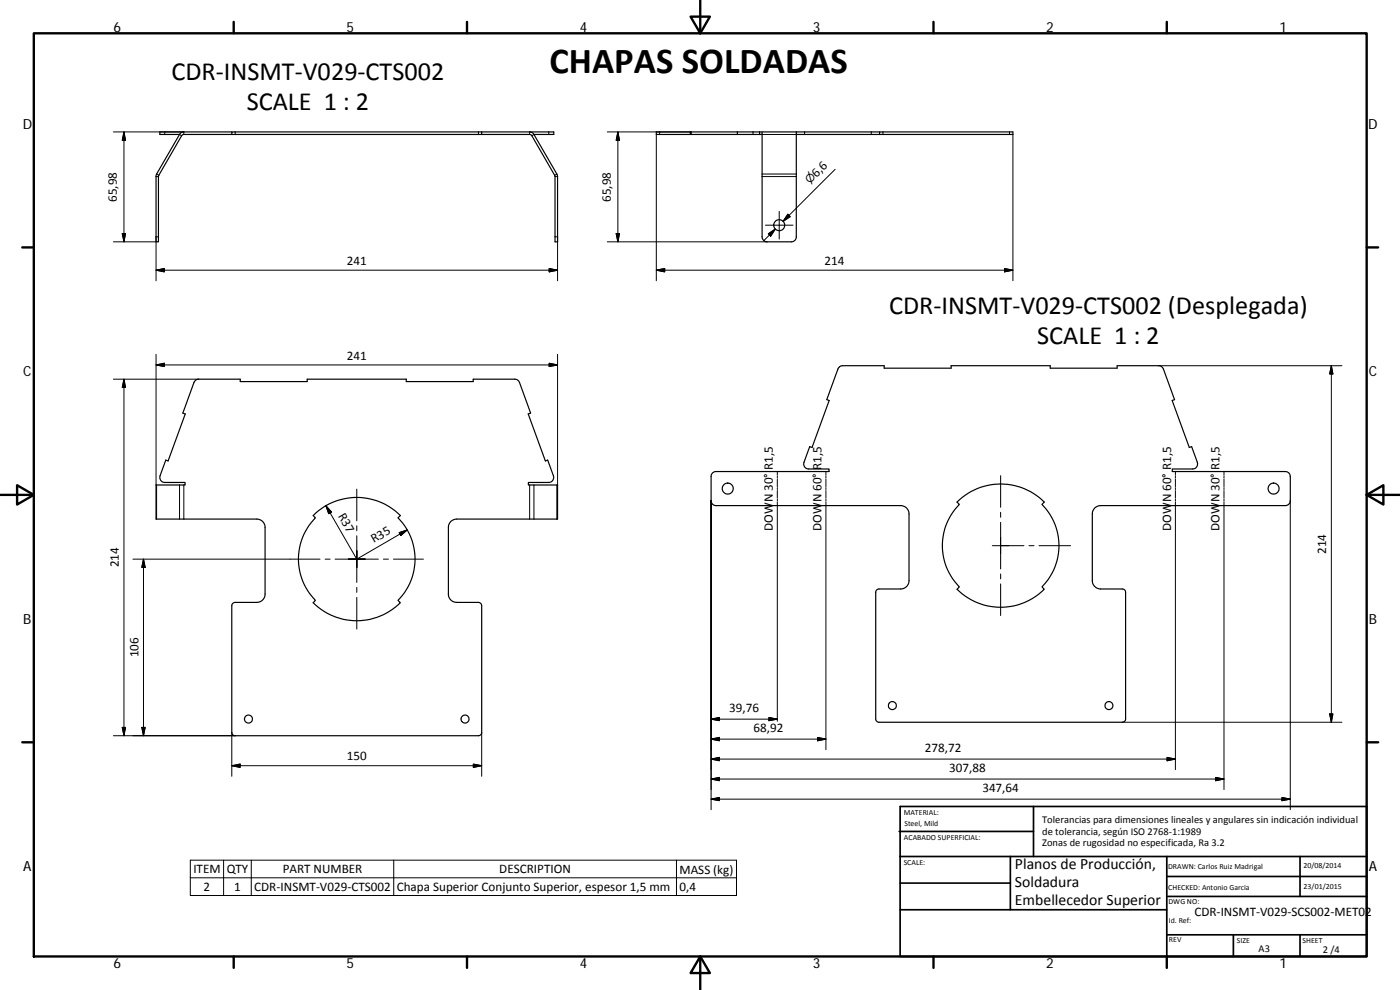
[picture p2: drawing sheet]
<svg xmlns="http://www.w3.org/2000/svg" width="420mm" height="297mm" viewBox="0 0 420 297" stroke-linecap="round" stroke-linejoin="round" font-family="sans-serif">
<g fill="none" stroke="#000" stroke-width=".36">
<path d="M55.2 39.6l-.8 .2-.5 .5M69.6 39.6h-21.6v.7h5.9M144.6 39.6h21.6v.7h-6M144.6 39.6h-75v.7M144.6 39.6v.7M159 39.6l.7 .2 .5 .5M207.2 39.6v.7M207.4 39.6v.7M221.3 39.6v.7M228 39.6h-31v.7h31M228 39.6h11M228 39.6v.7"/>
<path d="M228.7 39.6v.7M239 39.6v.7M239 39.6h25M264 39.6h40v.7h-40zM53.9 40.3l-7.1 12.4v19.9h.8v-19.8l6.9-12.1 .7-.4h14.4M69.6 40.3h75M144.6 40.3h14.4l.6 .4 6.9 12.1 .1 19.8h.7v-19.9l-7.1-12.4M228 40.3h.7M228.7 40.3v30.8a1.52 1.52 0 0 0 1.5 1.5h7.3a1.45 1.45 0 0 0 1.5-1.5v-30.8M239 40.3h25M58.7 114.1l1-.3h12.4v.7h20.1v-.7h29.7v.7h20.1v-.7h13l.9 .9 3.3 9.3-.7 .2 5.2 14.1 .7-.3 1.7 4.7a1.51 1.51 0 0 1-1.4 2.1h-6.1v.7h8.7v10.2h-30.2a2.48 2.48 0 0 0-2.5 2.6v19.9a2.48 2.48 0 0 0 2.5 2.5h6.5l.6 .3 .3 .5 .1 38.3-.3 .6-.5 .3h-73.2l-.7-.2-.3-.7v-38.3l.7-.7 6.8-.1a2.48 2.48 0 0 0 2.5-2.5v-19.9a2.48 2.48 0 0 0-2.5-2.6h-30.3v-10.2h8.8v-.7h-6.1a1.51 1.51 0 0 1-1.5-2.1l1.8-4.7 .7 .3 5.1-14.1-.7-.2 3.3-9.3zM94 154.7a18.4 18.4 0 0 1 26.2 0l-.8 .7a17.5 17.5 0 0 1 0 24.7l.8 .7a18.5 18.5 0 0 1-26.2 0l.7-.7a17.6 17.6 0 0 1 0-24.7z"/>
<path d="M213.8 141.9l1.1-.4h33.9v-.8h-6.1a1.51 1.51 0 0 1-1.4-2l1.7-4.7 .7 .3 5.1-14.1-.7-.3 3.6-9.6 1.2-.6h12.5v.8h20v-.8h29.8v.8h20.1v-.8l12.9 .1 1 .9 3.3 9.2-.7 .3 5.1 14.1 .7-.3 1.7 4.7a1.51 1.51 0 0 1-1.4 2h-6.1v.8h33.9a1.48 1.48 0 0 1 1.5 1.5v7.2a1.48 1.48 0 0 1-1.5 1.5h-55.4a2.48 2.48 0 0 0-2.5 2.5v20a2.48 2.48 0 0 0 2.5 2.5h6.7l.6 .4 .2 .4v38.2l-.4 .8-.6 .2h-73.2l-.6-.4-.2-.6v-38.2l.4-.6 .6-.2h6.5a2.52 2.52 0 0 0 2.5-2.5v-20a2.48 2.48 0 0 0-2.5-2.5h-55.4a1.45 1.45 0 0 1-1.5-1.5v-7.2zM287.2 150.6a18.4 18.4 0 0 1 26.2 0l-.7 .8a17.5 17.5 0 0 1 0 24.7l.7 .7a18.5 18.5 0 0 1-26.2 0l.7-.7a17.5 17.5 0 0 1 0-24.7z"/>
<circle cx="233.9" cy="67.6" r="1.65"/>
<circle cx="218.4" cy="146.6" r="1.65"/>
<circle cx="382.2" cy="146.6" r="1.64"/>
<circle cx="74.6" cy="215.8" r="1.2"/>
<circle cx="139.6" cy="215.7" r="1.19"/>
<circle cx="267.8" cy="211.7" r="1.21"/>
<circle cx="332.8" cy="211.7" r="1.2"/>
</g>
<g fill="none" stroke="#000" stroke-width=".3">
<path d="M34 39.6h21.2v.7M37.2 39.6l.5 2.5h-1zM37.2 39.6v33M49.5 39.6v.7M70.6 39.6v.7M143.6 39.6v.7M159 39.6v.7M164.7 39.6v.7M182.3 39.6h25.1M185.4 39.6v33M185.4 39.6l.5 2.5h-1zM198 39.6v.7"/>
<path d="M226 39.6v.7M241.5 39.6v.7M261.5 39.6v.7M265 39.6v.7M303 39.6v.7M46.8 53h.8M47 52.2l.7 .4M53.9 40.3l.6 .4M160.2 40.3l-.6 .4M166.6 53h.7M167.1 52.2l-.6 .4M197 40.3v43.9"/>
<path d="M228.7 53h10.3M228.7 40.3h10.3M228.7 52.2h10.3M250.6 50.8l-15.6 15.6 1.8-1.8M304 40.3v43.9M34 72.6h12.8M36.7 70.1h1l-.5 2.5zM47.6 71.1h-.8v13.1M166.6 71.1h.7v13.1M182.3 72.6h47.9M184.9 70.1h1l-.5 2.5zM229.7 67.6h8.3"/>
<path d="M230.6 70.1l2.1-1.4-1.4 2.2zM232.7 68.7l-3.5 3.6M233.9 63.4v8.3M236.4 64.3l.8 .7-2.2 1.4zM46.8 81.1l2.5-.5v1zM46.8 81.1h120.5M164.8 80.6l2.5 .5-2.5 .5zM197 81.1l2.5-.5v1zM197 81.1h107M301.5 80.6l2.5 .5-2.5 .5zM34 113.8h25.7M37.2 113.8l.5 2.4h-1z"/>
<path d="M37.2 113.8v106.9M46.8 109.5h120.5M46.8 109.5l2.5-.5v1zM46.8 106.3v39.2M164.8 109l2.5 .5-2.5 .5zM167.3 106.3v39.2M347.7 109.7h55M399.6 109.7v107M399.6 109.7l.4 2.5h-1zM47 145.5v10.2M53.9 145.5v10.2M55.2 145.5v10.2"/>
<path d="M97.8 151.7l9.3 16.1 15.1-8.8M97.8 151.7l1.7 1.9-.9 .5zM107.1 146.7v9.6M107.1 157.8v1.5M119.8 159.8l2.4-.8-1.9 1.7zM159 145.5v10.2M160.2 145.5v10.2M167.1 145.5v10.2M213.4 150.2v92.8M233.3 141.5v1.1M233.3 142.9v.5M233.3 143.7v2.3"/>
<path d="M233.3 146.3v.6M233.3 147.2v2.3M233.3 149.7v.6M233.3 150.6v65.8M247.9 141.5v1.1M247.9 142.9v.5M247.9 143.7v2.3M247.9 146.3v.6M247.9 147.2v2.3M247.9 149.7v.6M247.9 150.6v74.3M300.3 142.7v9.5"/>
<path d="M300.3 153.7v1.5M300.3 156.7v14M352.8 141.5v1.1M352.8 142.9v.5M352.8 143.7v2.3M352.8 146.3v.6M352.8 147.2v2.3M352.8 149.7v.6M352.8 150.6v80.3M367.3 141.5v1.1M367.3 142.9v.5M367.3 143.7v2.3"/>
<path d="M367.3 146.3v.6M367.3 147.2v2.3M367.3 149.7v.6M367.3 150.6v86.3M387.2 150.2v92.8M39.9 167.8h56.1M43.1 167.8v52.9M43.1 167.8l.5 2.4h-1zM97.6 167.8h1.5M100.6 167.8h12.9M107.1 160.7v14.1M107.1 176.2v1.5"/>
<path d="M107.1 179.2v9.5M115.1 167.8h1.5M118.1 167.8h9M297.8 163.7h9.5M300.3 172.2v1.5M300.3 175.2v9.5M308.8 163.7h1.5M311.8 163.7h9.5M36.7 218.2h1l-.5 2.5zM42.6 218.2h1l-.5 2.5zM69.6 219.8v13.1M144.6 219.8v13.1"/>
<path d="M213.4 215.8l2.5-.5v.9zM213.4 215.8h19.9M230.8 215.3l2.5 .5-2.5 .4zM336.8 216.7h65.9M399 214.2h1l-.4 2.5zM34 220.7h36.6M69.6 229.7l2.5-.4v1zM69.6 229.7h75M142.1 229.3l2.5 .4-2.5 .6zM213.4 221.8l2.5-.5v1zM213.4 227.8l2.5-.6v1.1zM213.4 233.7l2.5-.4v1z"/>
<path d="M213.4 239.8l2.5-.5v.9zM213.4 221.8h34.5M213.4 227.8h139.4M213.4 233.7h153.9M213.4 239.8h173.8M245.4 221.3l2.5 .5-2.5 .5zM350.3 227.2l2.5 .6-2.5 .5zM364.8 233.3l2.5 .4-2.5 .6zM384.7 239.3l2.5 .5-2.5 .4zM57.1 258.1h163.9v10.6h-163.9zM67.1 258.1v10.6M75.4 258.1v10.6"/>
<path d="M118.2 258.1v10.6M203 258.1v10.6M57.1 263.4h163.9"/>
</g>
<g fill="none" stroke="#000" stroke-width=".71">
<path d="M10.1 10h400.1v277h-400.1zM70.1 6.6v3.4M140.2 6.6v3.4M207.3 5h5.8l-2.9 5zM210.2 0v10M280.2 6.6v3.4M350.2 6.6v3.4M6.7 74.2h3.4M410.2 74.2h3.4M.2 148.5h9.9M5.1 145.6l5 2.9-5 2.9zM410.2 148.5l5-2.9v5.8z"/>
<path d="M410.2 148.5h9.9M6.7 222.7h3.4M410.2 222.7h3.4M70.1 287v3.4M140.2 287v3.4M210.2 287l2.9 5h-5.8zM210.2 287v10M280.2 287v3.4M350.2 287v3.4"/>
</g>
<g fill="none" stroke="#000" stroke-width=".51">
<path d="M269.8 249.5h40.4M270.1 257h140.1M270.1 242h140.1v45h-140.1zM303.2 257v16M310.2 242v15M350.2 257v30M390.2 257v12M270.1 273h80.1M270.1 265h33.1M350.2 269h60M350.2 263h60M350.2 280.5h60"/>
<path d="M370.2 280.5v6.5M390.2 280.5v6.5"/>
</g>
<g fill="#000" stroke="#000" stroke-width=".3">
<path d="M37.2 39.6l.5 2.5h-1zM185.4 39.6l.5 2.5h-1zM36.7 70.1h1l-.5 2.5zM184.9 70.1h1l-.5 2.5zM230.6 70.1l2.1-1.4-1.4 2.2zM236.4 64.3l.8 .7-2.2 1.4zM46.8 81.1l2.5-.5v1zM164.8 80.6l2.5 .5-2.5 .5zM197 81.1l2.5-.5v1zM301.5 80.6l2.5 .5-2.5 .5zM37.2 113.8l.5 2.4h-1zM46.8 109.5l2.5-.5v1z"/>
<path d="M164.8 109l2.5 .5-2.5 .5zM399.6 109.7l.4 2.5h-1zM97.8 151.7l1.7 1.9-.9 .5zM43.1 167.8l.5 2.4h-1zM119.8 159.8l2.4-.8-1.9 1.7zM36.7 218.2h1l-.5 2.5zM42.6 218.2h1l-.5 2.5zM213.4 215.8l2.5-.5v.9zM230.8 215.3l2.5 .5-2.5 .4zM399 214.2h1l-.4 2.5zM69.6 229.7l2.5-.4v1zM142.1 229.3l2.5 .4-2.5 .6z"/>
<path d="M213.4 221.8l2.5-.5v1zM213.4 227.8l2.5-.6v1.1zM213.4 233.7l2.5-.4v1zM213.4 239.8l2.5-.5v.9zM245.4 221.3l2.5 .5-2.5 .5zM350.3 227.2l2.5 .6-2.5 .5zM364.8 233.3l2.5 .4-2.5 .6zM384.7 239.3l2.5 .5-2.5 .4z"/>
</g>
<text font-size="11" x="164.9" y="22">CHAPAS SOLDADAS</text>
<g font-size="7.9">
<text x="51.5" y="23.9">CDR‐INSMT‐V029‐CTS002</text>
<text x="74.1" y="32.9">SCALE 1 : 2</text>
<text x="266.8" y="94.3">CDR‐INSMT‐V029‐CTS002 (Desplegada)</text>
<text x="311.2" y="103.3">SCALE 1 : 2</text>
</g>
<g font-size="4.7">
<text x="304.6" y="260.8">Planos de Producción,</text>
<text x="304.6" y="266.2">Soldadura</text>
<text x="304.6" y="271.6">Embellecedor Superior</text>
</g>
<g font-size="4.2">
<text x="34" y="9.6">6</text>
<text x="104" y="9.6">5</text>
<text x="174" y="9.6">4</text>
<text x="244" y="9.6">3</text>
<text x="314" y="9.6">2</text>
<text x="384" y="9.6">1</text>
<text x="6.8" y="38.7">D</text>
<text x="410.6" y="38.7">D</text>
<text x="7" y="112.9">C</text>
<text x="410.8" y="112.9">C</text>
<text x="7" y="187.1">B</text>
<text x="410.8" y="187.1">B</text>
<text x="7" y="261.3">A</text>
<text x="410.8" y="261.3">A</text>
<text x="34" y="290.4">6</text>
<text x="104" y="290.4">5</text>
<text x="174" y="290.4">4</text>
<text x="244" y="290.4">3</text>
<text x="314" y="290.4">2</text>
<text x="384" y="290.4">1</text>
</g>
<g font-size="3.9">
<text x="245.1" y="53.3" transform="rotate(-45 245.1 53.3)">6,6</text>
<text x="35.1" y="60.6" transform="rotate(-90 35.1 60.6)">65,98</text>
<text x="183.4" y="60.6" transform="rotate(-90 183.4 60.6)">65,98</text>
<text x="104.1" y="79.5">241</text>
<text x="247.5" y="79.5">214</text>
<text x="104.1" y="108">241</text>
<text x="232" y="141.1" transform="rotate(-90 232 141.1)">R1,5</text>
<text x="246.5" y="141.1" transform="rotate(-90 246.5 141.1)">R1,5</text>
<text x="366" y="141.1" transform="rotate(-90 366 141.1)">R1,5</text>
<text x="101.4" y="154.7" transform="rotate(60 101.4 154.7)">R37</text>
<text x="232" y="150.7" transform="rotate(-90 232 150.7)">N 30°</text>
<text x="246.5" y="150.7" transform="rotate(-90 246.5 150.7)">N 60°</text>
<text x="351.4" y="150.7" transform="rotate(-90 351.4 150.7)">N 60° R1,5</text>
<text x="366" y="150.7" transform="rotate(-90 366 150.7)">N 30°</text>
<text x="232" y="159.2" transform="rotate(-90 232 159.2)">DOW</text>
<text x="246.5" y="159.2" transform="rotate(-90 246.5 159.2)">DOW</text>
<text x="351.4" y="159.2" transform="rotate(-90 351.4 159.2)">DOW</text>
<text x="366" y="159.2" transform="rotate(-90 366 159.2)">DOW</text>
<text x="112.2" y="163" transform="rotate(-30 112.2 163)">R35</text>
<text x="398" y="166.2" transform="rotate(-90 398 166.2)">214</text>
<text x="35.7" y="170.2" transform="rotate(-90 35.7 170.2)">214</text>
<text x="41.5" y="197.2" transform="rotate(-90 41.5 197.2)">106</text>
<text x="218.8" y="213.7">39,76</text>
<text x="226.1" y="219.6">68,92</text>
<text x="277.6" y="225.7">278,72</text>
<text x="104.1" y="228.2">150</text>
<text x="284.9" y="231.7">307,88</text>
<text x="294.8" y="237.7">347,64</text>
<text x="58" y="262">ITEM</text>
<text x="68" y="262">QTY</text>
<text x="84.8" y="262">PART NUMBER</text>
<text x="149.8" y="262">DESCRIPTION</text>
<text x="203.9" y="262.1">MASS (kg)</text>
<text x="61.1" y="267.3">2</text>
<text x="70.3" y="267.3">1</text>
<text x="76.3" y="267.3">CDR‐INSMT‐V029‐CTS002</text>
<text x="119.1" y="267.4">Chapa Superior Conjunto Superior, espesor 1,5 mm</text>
<text x="203.9" y="267.3">0,4</text>
<text x="358.5" y="274.9">CDR‐INSMT‐V029‐SCS002‐MET02</text>
</g>
<text font-size="3.3" x="243.1" y="55.3" transform="rotate(-45 243.1 55.3)">⌀</text>
<g font-size="3.1">
<text x="312.8" y="246.8">Tolerancias para dimensiones lineales y angulares sin indicación individual</text>
<text x="312.8" y="250.4">de tolerancia, según ISO 2768‐1:1989</text>
<text x="312.8" y="254">Zonas de rugosidad no especificada, Ra 3.2</text>
<text x="377.7" y="285.6">A3</text>
<text x="397" y="285.9">2 /4</text>
</g>
<g font-size="2.4">
<text x="271.2" y="244.4">MATERIAL:</text>
<text x="271.3" y="251.9">ACABADO SUPERFICIAL:</text>
<text x="271.4" y="247.9">Steel, Mild</text>
<text x="271.2" y="259.7">SCALE:</text>
<text x="350.6" y="260.8">DRAWN: Carlos Ruiz Madrigal</text>
<text x="391.2" y="260.6">20/08/2014</text>
<text x="350.6" y="267">CHECKED: Antonio Garcia</text>
<text x="391.2" y="266.6">23/01/2015</text>
<text x="350.7" y="271.4">DWG NO:</text>
<text x="350.8" y="276.8">Id. Ref:</text>
<text x="350.8" y="282.8">REV</text>
<text x="371.2" y="282.9">SIZE</text>
<text x="390.9" y="282.9">SHEET</text>
</g>
</svg>
